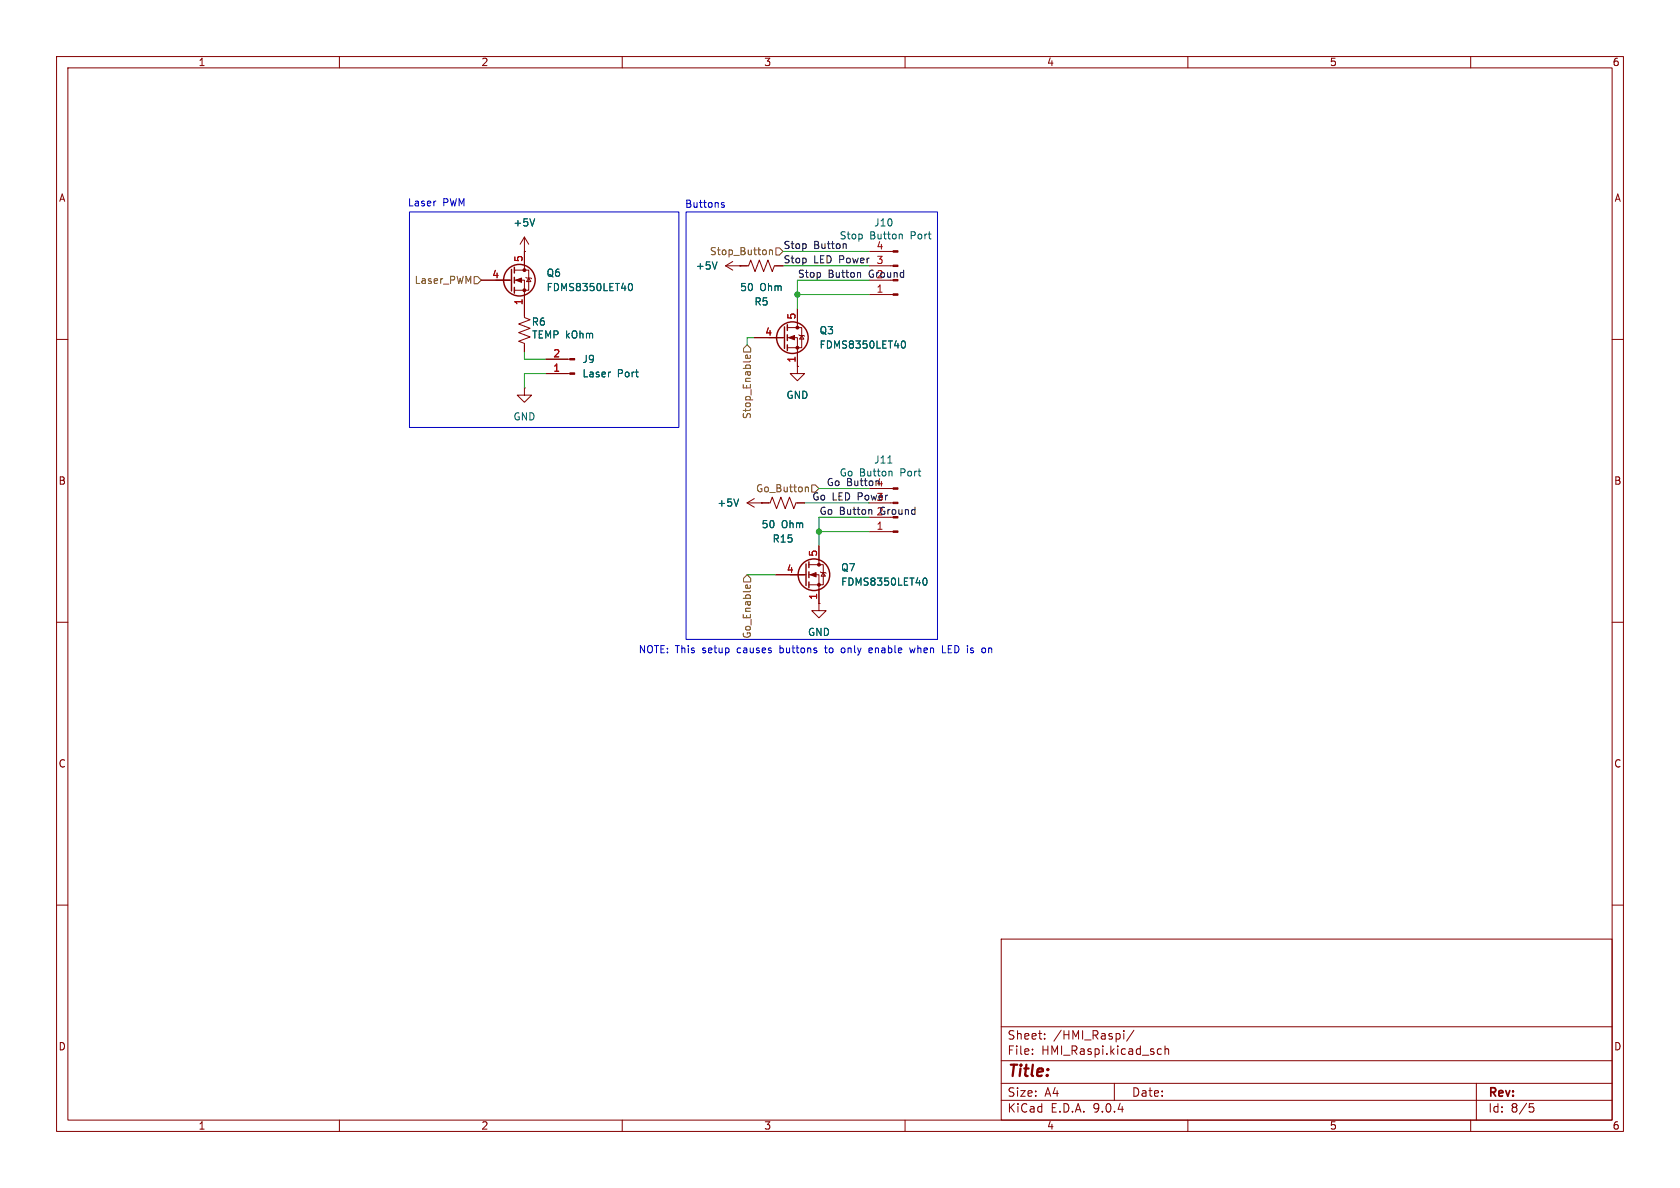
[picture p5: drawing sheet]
<svg xmlns="http://www.w3.org/2000/svg" width="297mm" height="210mm" viewBox="0 0 297 210" stroke-linecap="round" stroke-linejoin="round" font-family="sans-serif">
<g fill="none" stroke="#840000" stroke-width=".18">
<path d="M10 10h277v190h-277zM12 12h273v186h-273zM60 10v2M110 10v2M160 10v2M210 10v2M260 10v2M85.1 49.5h5.3M90.9 49.5h1.8v6.6l1 .4-2 .8 2 .7-2 .8 2 .8-2 .7 1 .4v1.5M90.9 47.8h2.6v3.5h-2.6M92.7 44.5h.1M92.7 41.9v5.9"/>
<path d="M92.7 41.9l-.8 1.3M92.7 41.9l.8 1.3M93 49l.1 .1h.8l.1 .2M93.5 49.1l.4 .7h-.8zM128.3 47h4l.4-1 .8 2 .7-2 .8 2 .8-2 .7 2 .4-1h1.5M128.3 47l1.2 .8M129.5 46.2l-1.2 .8M130.8 47h.1M133.3 59.7h5.4M139.2 57.9h2.5v3.6h-2.5M139.2 59.7h1.8v5.1M141 54.6v3.3"/>
<path d="M141.2 59.2l.2 .1h.7l.1 .1M141.7 59.3l.4 .6h-.7zM153.7 52.1h4.2M153.7 47h4.2M153.7 44.5h4.2M153.7 49.5h3.8M10 60h2M92.7 68.6v1.3h1.3l-1.3 1.2-1.3-1.2h1.3M92.7 68.6h.1M96.5 66h4.2M96.5 63.5h4.2M141 64.8v1.2h1.2l-1.2 1.3-1.3-1.3h1.3"/>
<path d="M141 64.8h.1M285 60h2M132.1 88.9h4l.4-1 .8 2 .7-2 .8 2 .8-2 .7 2 .4-1h1.5M132.1 88.9l1.2 .8M133.3 88.1l-1.2 .8M134.6 88.9h.1M143 99.8h2.5v3.6h-2.5M144.8 96.5v3.3M153.7 94h4.2M153.7 88.9h4.2M153.7 86.4h4.2M153.7 91.4h3.8"/>
<path d="M10 110h2M137.2 101.6h5.3M143 101.6h1.8v5.1M144.8 106.7v1.3h1.2l-1.2 1.2-1.3-1.2h1.3M144.8 106.7h.1M145 101.1l.2 .1h.7l.1 .1M145.5 101.2l.4 .7h-.7zM285 110h2M10 160h2M177 166h108v32h-108zM285 160h2M60 198v2"/>
<path d="M110 198v2M160 198v2M177 194.5h108M177 191.5h108M177 187.5h108M177 181.5h108M182.5 186.3v.1M182.5 185.5v.1M184.7 183.6v.1M184.7 182.8v.1M197 191.5v3M198.7 182.2v.1"/>
<path d="M198.7 182.7v1M200.5 182.1l-1.3 2M204.7 186.3h.6M204.7 185.5h.6M206 185.5l.2-.1 .3 .1 .1 .9M206 184.9v1.5M210 198v2M260 198v2M261 191.5v6.5M270.4 195.1h.7M270.5 195.7h.4l.3 .3-.2 .5-.5 .1"/>
</g>
<g fill="#840000" stroke="#840000" stroke-width=".18">
<path d="M157.9 51.9h.8v.3h-.8z"/>
<path d="M157.9 46.9h.8v.2h-.8z"/>
<path d="M157.9 44.3h.8v.3h-.8z"/>
<path d="M139.4 59.7l1.1-.4v.8z"/>
<path d="M100.7 65.9h.9v.3h-.9z"/>
<path d="M100.7 63.4h.9v.2h-.9z"/>
<path d="M157.9 93.9h.8v.2h-.8z"/>
<path d="M157.9 88.8h.8v.2h-.8z"/>
<path d="M157.9 86.2h.8v.3h-.8z"/>
<path d="M143.3 101.6l1-.4v.8z"/>
<path d="M91.2 49.5l1-.4v.8z"/>
<circle cx="141" cy="57.9" r=".25"/>
<circle cx="141" cy="61.5" r=".25"/>
<circle cx="144.8" cy="99.8" r=".25"/>
<circle cx="144.8" cy="103.4" r=".25"/>
<circle cx="92.7" cy="47.8" r=".25"/>
<circle cx="92.7" cy="51.3" r=".25"/>
</g>
<path d="M94.5 38.7l-.4 1.2M111.2 50.2l.2-.1a.68 .68 0 0 1 .4 .6 .68 .68 0 0 1-.4 .7l-.2-.1M126.8 46.3l-.5 1.3M159.3 41.4l.2 .2v.6M107.8 65.8h.1M159.5 60.4l.1-.1a.68 .68 0 0 1 .5 .6 .68 .68 0 0 1-.5 .6l-.1-.1M130.6 88.2l-.4 1.3M157 81.9h.7M157.5 83.3l.2 .2v.6M163.3 102.3l.2-.1a.68 .68 0 0 1 .4 .6 .68 .68 0 0 1-.4 .6l-.2-.1" fill="none" stroke="#006464" stroke-width=".18"/>
<g fill="none" stroke="#840000" stroke-width=".25">
<path d="M90.4 47.6v3.8M90.9 47.2v1.1M90.9 49v1M90.9 50.8v1M138.7 57.8v3.8M139.2 57.4v1M139.2 59.2v1M139.2 61v1M142.5 99.7v3.8M143 99.3v1M143 101.1v1M143 102.9v1"/>
<circle cx="91.8" cy="49.5" r="2.79"/>
<circle cx="140.1" cy="59.7" r="2.79"/>
<circle cx="143.9" cy="101.6" r="2.79"/>
</g>
<path d="M83.8 48.9h.7l.6 .6-.6 .7h-.7zM136 44.2v.8M136 44.3l.2-.1h.3l.1 .8M137.2 43.8h.6l.6 .7-.6 .6h-.6zM131.4 61.6l.7-.6 .6 .6v.6h-1.3zM132.6 62.8l.1 .4-.2 .2-.6-.1v-.5h.2l.1 .6M142.4 86.2h.5v.7M143.5 85.7h.6l.7 .7-.7 .6h-.6zM131.4 102.2l.7-.6 .6 .6v.7h-1.3zM131.8 103.8l.1-.3 .2-.1 .1 .6M132.6 103.5l.1 .3" fill="none" stroke="#725600" stroke-width=".18"/>
<path d="M149.6 43.3v.6M152 48.2l.1 .2v.6M154 90.1l.1 .2v.6" fill="none" stroke="#0f0f0f" stroke-width=".18"/>
<path d="M133.3 59.7h-1.2v1.3M138.4 44.5h15.3M138.4 47h15.3M141 52.1h12.7M153.7 49.5h-12.7v5.1M92.7 62.2v1.3h3.8M96.5 66h-3.8v2.6M142.2 88.9h11.5M144.8 94h8.9M144.8 86.4h8.9M153.7 91.4h-8.9v5.1M132.1 101.6h5.1" fill="none" stroke="#009600" stroke-width=".18"/>
<g fill="none" stroke="#0000c2" stroke-width=".18">
<path d="M72.4 37.5h47.6v38.1h-47.6zM76.9 35.6h.2M121.3 37.5h44.4v75.5h-44.4zM127.5 36l.6 .4-.2 .3-.4-.1M128 35.9l-.3-.1-.2 .2M145.8 114.5h.4M145.9 114.1l.1 1.2M149.1 114.5l-.3 .1-.1 .2 .1 .5 .3 .1M154.2 114.6l-.4-.1-.2 .2 .1 .6h.5M154.2 114.8l-.6 .2M160.8 114.5l.3 .9 .2-.6 .2 .6 .3-.9M166.6 115.4h.6"/>
<path d="M174.8 114.5v.9M175 114.5l-.2 .2"/>
</g>
<g fill="#009600" stroke="#009600" stroke-width=".18">
<circle cx="144.8" cy="94" r=".46"/>
<circle cx="141" cy="52.1" r=".46"/>
</g>
<text font-size="2.8" fill="#840000" x="178" y="190.9">Title:</text>
<g font-size="2.1" fill="#840000">
<text x="178" y="184">Sheet:</text>
<text x="186.2" y="184">/HMI_Raspi/</text>
<text x="178" y="186.7">File:</text>
<text x="184.1" y="186.7">HMI_Raspi.kicad_sch</text>
<text x="178" y="196.9">KiCad</text>
<text x="178" y="194.1">Size:</text>
<text x="184.7" y="194.1">A4</text>
<text x="185.7" y="196.9">E.D.A.</text>
<text x="193.3" y="196.9">9.0.4</text>
<text x="200" y="194.1">Date:</text>
<text x="263" y="194.3">Rev:</text>
<text x="263" y="196.9">Id:</text>
<text x="267.1" y="196.9">8/5</text>
</g>
<g font-size="1.8" fill="#840000">
<text x="35" y="11.9">1</text>
<text x="85" y="11.9">2</text>
<text x="135" y="11.9">3</text>
<text x="185" y="11.9">4</text>
<text x="235" y="11.9">5</text>
<text x="285" y="11.9">6</text>
<text x="10.3" y="35.9">A</text>
<text x="285.3" y="35.9">A</text>
<text x="10.3" y="85.9">B</text>
<text x="285.3" y="85.9">B</text>
<text x="10.3" y="135.9">C</text>
<text x="285.3" y="135.9">C</text>
<text x="10.3" y="185.9">D</text>
<text x="285.3" y="185.9">D</text>
<text x="35" y="199.9">1</text>
<text x="85" y="199.9">2</text>
<text x="135" y="199.9">3</text>
<text x="185" y="199.9">4</text>
<text x="235" y="199.9">5</text>
<text x="285" y="199.9">6</text>
</g>
<g font-size="1.8" fill="#0000c2">
<text x="72" y="36.7">Laser</text>
<text x="78.3" y="36.7">PWM</text>
<text x="121" y="36.9">Buttons</text>
<text x="112.8" y="115.7">NOTE: This</text>
<text x="124.3" y="115.7">setup</text>
<text x="130.6" y="115.7">causes</text>
<text x="138.3" y="115.7">buttons</text>
<text x="146.5" y="115.7">to</text>
<text x="149.6" y="115.7">only</text>
<text x="154.7" y="115.7">enable</text>
<text x="162.2" y="115.7">when</text>
<text x="168" y="115.7">LED is</text>
<text x="175.5" y="115.7">on</text>
</g>
<g font-size="1.8" fill="#006464">
<text x="90.7" y="40.2">+5V</text>
<text x="154.4" y="40.2">J10</text>
<text x="122.9" y="47.9">+5V</text>
<text x="153.7" y="42.5">Button</text>
<text x="161.1" y="42.5">Port</text>
<text x="96.5" y="49.1">Q6</text>
<text x="96.5" y="51.7">FDMS8350LET40</text>
<text x="130.7" y="51.7">50</text>
<text x="134.3" y="51.7">Ohm</text>
<text x="93.9" y="57.8">R6</text>
<text x="133.3" y="54.2">R5</text>
<text x="144.8" y="59.3">Q3</text>
<text x="94" y="60">TEMP kOhm</text>
<text x="102.9" y="64.4">J9</text>
<text x="144.8" y="61.8">FDMS8350LET40</text>
<text x="102.9" y="66.9">Laser</text>
<text x="109.1" y="66.9">Port</text>
<text x="138.9" y="70.7">GND</text>
<text x="90.7" y="74.5">GND</text>
<text x="154.4" y="82.1">J11</text>
<text x="126.7" y="89.8">+5V</text>
<text x="159.3" y="84.4">Port</text>
<text x="134.5" y="93.6">50</text>
<text x="138.1" y="93.6">Ohm</text>
<text x="136.5" y="96.1">R15</text>
<text x="148.6" y="101.2">Q7</text>
<text x="148.6" y="103.7">FDMS8350LET40</text>
<text x="142.7" y="112.6">GND</text>
</g>
<g font-size="1.8" fill="#a90000">
<text x="92.5" y="46.4" transform="rotate(-90 92.5 46.4)">5</text>
<text x="154.9" y="46.7">3</text>
<text x="154.9" y="44.2">4</text>
<text x="86.9" y="49.3">4</text>
<text x="154.9" y="51.8">1</text>
<text x="92.5" y="54" transform="rotate(-90 92.5 54)">1</text>
<text x="135.2" y="59.4">4</text>
<text x="140.7" y="56.6" transform="rotate(-90 140.7 56.6)">5</text>
<text x="97.7" y="65.8">1</text>
<text x="97.7" y="63.2">2</text>
<text x="140.7" y="64.2" transform="rotate(-90 140.7 64.2)">1</text>
<text x="154.9" y="93.7">1</text>
<text x="139" y="101.3">4</text>
<text x="144.5" y="98.5" transform="rotate(-90 144.5 98.5)">5</text>
<text x="144.5" y="106.1" transform="rotate(-90 144.5 106.1)">1</text>
</g>
<g font-size="1.8" fill="#725600">
<text x="125.4" y="45.3">Stop_Button</text>
<text x="73.2" y="50.4">Laser_PWM</text>
<text x="132.9" y="74.2" transform="rotate(-90 132.9 74.2)">Stop_Enable</text>
<text x="133.6" y="87.2">Go_Button</text>
<text x="132.9" y="113" transform="rotate(-90 132.9 113)">Go_Enable</text>
</g>
<g font-size="1.8" fill="#0f0f0f">
<text x="138.4" y="46.6">Stop</text>
<text x="138.4" y="44.1">Stop</text>
<text x="143.8" y="46.6">LED Power</text>
<text x="143.8" y="44.1">Button</text>
<text x="148.3" y="42.5">Stop</text>
<text x="141" y="49.2">Stop</text>
<text x="146.4" y="49.2">Button</text>
<text x="153.7" y="49.2">Ground</text>
<text x="154.9" y="49.3">2</text>
<text x="143.5" y="88.6">Go LED Power</text>
<text x="146" y="86">Go Button4</text>
<text x="148.3" y="84.4">Go Button</text>
<text x="154.9" y="88.6">3</text>
<text x="144.8" y="91.1">Go Button</text>
<text x="154.9" y="91.2">2Ground</text>
</g>
</svg>
